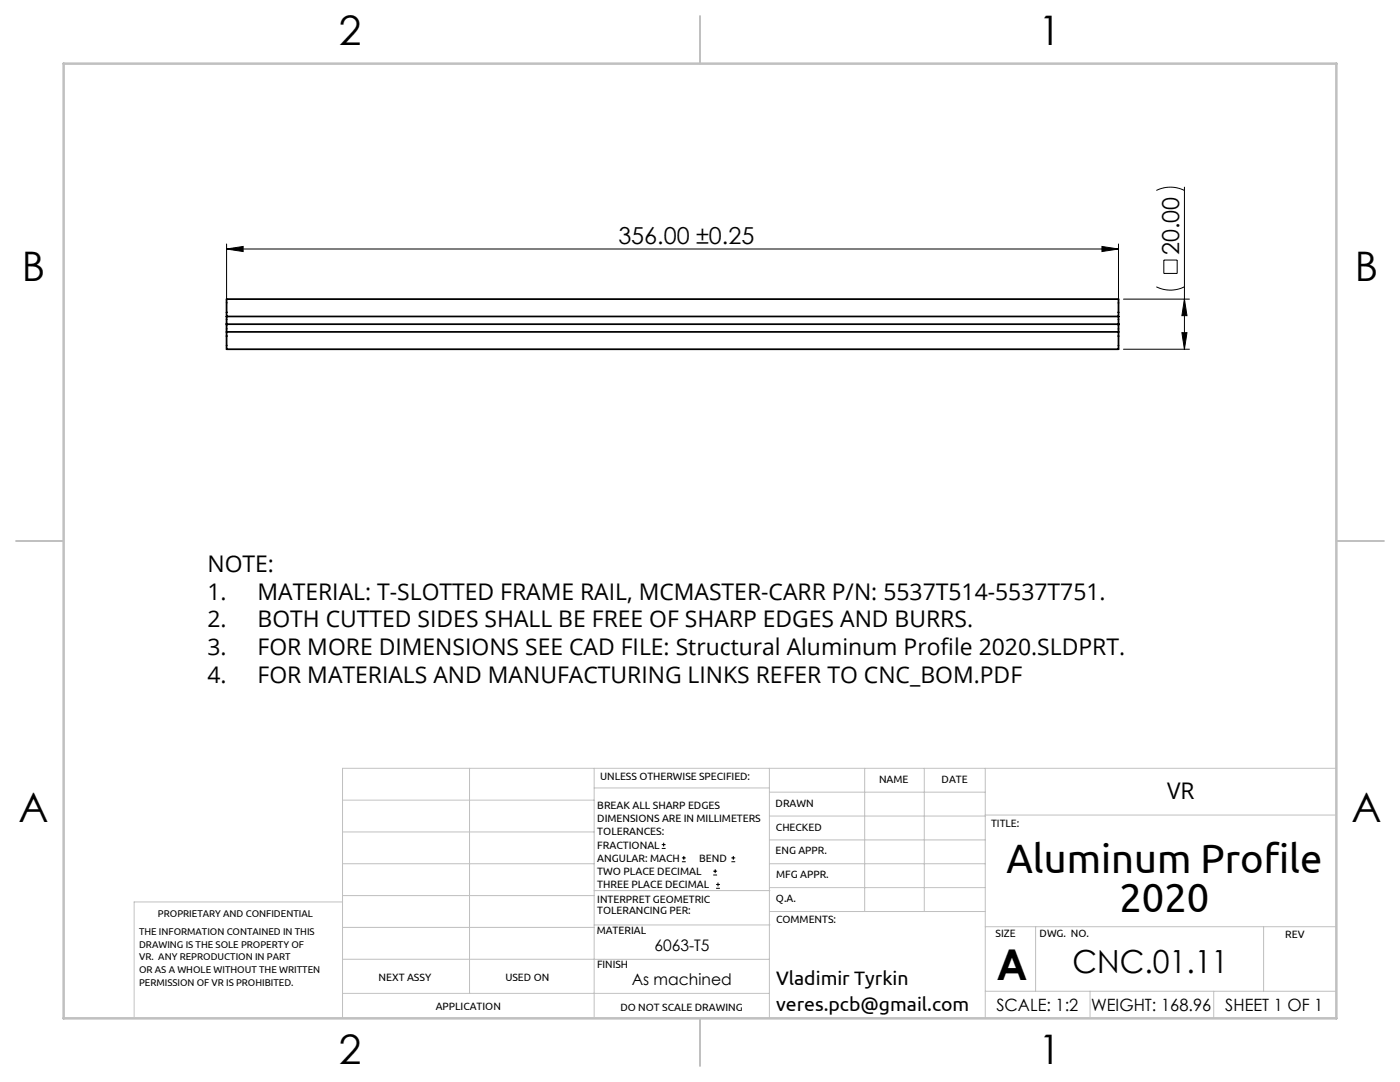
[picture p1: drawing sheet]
<svg xmlns="http://www.w3.org/2000/svg" width="279mm" height="216mm" viewBox="0 0 279 216" stroke-linecap="round" stroke-linejoin="round" font-family="sans-serif">
<g fill="none" stroke="#000" stroke-width=".2">
<path d="M230.8 38a6.3 6.3 0 0 1 5.6 0M236.4 37.3v32.4M45.2 49.7l3.3-.5v1zM45.2 48.7v10.7M45.2 49.7h178M219.9 49.2l3.3 .5-3.3 .5zM223.2 48.7v10.7M224.2 59.7h13.2M230.8 57.2a6.3 6.3 0 0 0 5.6 0M232.3 51.9h2.6v2.7h-2.6zM236.4 59.7l.5 3.3h-1zM224.2 69.7h13.2"/>
<path d="M235.9 66.4h1l-.5 3.3zM132.1 169.3h.7M132.1 168.5h.7M132.4 168.2v.7M136.1 171.9h.8M136.1 171.2h.8M136.5 170.8v.8M142.3 174.6h.8M142.3 173.8h.8M142.7 173.5v.7M142.9 177.3h.8M142.9 176.5h.8"/>
<path d="M143.3 176.1v.8M146 171.9h.7M146 171.2h.7M146.3 170.8v.8"/>
</g>
<g fill="none" stroke="#c0c0c0" stroke-width=".2">
<path d="M68.4 159.7h50.2M93.7 153.3v44.9M118.6 153.3v49.9M118.6 157.2h34.9M153.5 153.3v49.9M153.5 158.1h43.1M172.6 153.3v28.6M184.5 153.3v28.6M196.6 153.3v49.9M266.7 153.3h-198.3v49.9M68.4 178.7h50.2M68.4 172.4h50.2"/>
<path d="M68.4 166h50.2M68.4 180h-41.6v23.2M118.6 177.7h35.1M153.5 167.6h43.1M153.5 162.8h43.1M153.5 172.4h43.1M153.5 177.1h43.1M196.6 162.6h70.1M68.4 198.2h85.1M68.4 185.1h50.2M68.4 191.4h50.2M118.6 191.4h34.9"/>
<path d="M118.6 184.6h35.1M153.7 181.9h42.9M196.6 197.8h70.1M196.6 184.9h70.1M206.7 184.9v12.9M217.5 197.8v5.4M242.2 197.8v5.4M252.2 184.9v12.9"/>
</g>
<path d="M139.7 3.2v9.5M3.2 107.9h9.5M266.7 107.9h9.5M139.7 203.2v9.5" fill="none" stroke="#c0c0c0" stroke-width=".25"/>
<path d="M12.7 12.7h254v190.5h-254z" fill="none" stroke="#c0c0c0" stroke-width=".5"/>
<g fill="#000">
<path d="M219.9 49.2l3.3 .5-3.3 .5zM45.2 49.7l3.3-.5v1z"/>
<path d="M236.4 59.7l.5 3.3h-1zM235.9 66.4h1l-.5 3.3z"/>
</g>
<path d="M45.2 63.1v-3.4h178v3.4M45.2 66.2v3.5h178v-3.5M45.2 63.1v3.1M45.2 63.1h178M45.2 66.2h178M45.2 64.7h178M223.2 63.1v3.1" fill="none" stroke="#000" stroke-width=".35"/>
<text font-size="8.5" x="198.9" y="195.5">A</text>
<g font-size="8.2">
<text x="200.9" y="174.2">Aluminum Profile</text>
<text x="223.4" y="182.1">2020</text>
</g>
<g font-size="8.1">
<text x="67.6" y="8.9">2</text>
<text x="207.3" y="8.9">1</text>
<text x="4.4" y="56.1">B</text>
<text x="270.4" y="56.1">B</text>
<text x="3.7" y="164.1">A</text>
<text x="269.7" y="164.1">A</text>
<text x="67.6" y="212.4">2</text>
<text x="207.3" y="212.4">1</text>
</g>
<text font-size="6.3" x="214.1" y="194.1">CNC.01.11</text>
<g font-size="4.7">
<text x="123.4" y="48.7">356.00 ±0.25</text>
<text x="235.3" y="50.9" transform="rotate(-90 235.3 50.9)">20.00</text>
</g>
<g font-size="4.6">
<text x="41.4" y="114.2">NOTE:</text>
<text x="41.4" y="119.7">1.</text>
<text x="51.4" y="119.7">MATERIAL: T-SLOTTED FRAME RAIL, MCMASTER-CARR P/N: 5537T514-5537T751.</text>
<text x="41.4" y="125.2">2.</text>
<text x="51.4" y="125.2">BOTH CUTTED SIDES SHALL BE FREE OF SHARP EDGES AND BURRS.</text>
<text x="41.4" y="130.7">3.</text>
<text x="51.4" y="130.7">FOR MORE DIMENSIONS SEE CAD FILE: Structural Aluminum Profile 2020.SLDPRT.</text>
<text x="41.4" y="136.2">4.</text>
<text x="51.4" y="136.2">FOR MATERIALS AND MANUFACTURING LINKS REFER TO CNC_BOM.PDF</text>
<text x="232.9" y="159.4">VR</text>
</g>
<g font-size="3.9">
<text x="154.9" y="196.6">Vladimir Tyrkin</text>
<text x="154.9" y="201.6">veres.pcb@gmail.com</text>
</g>
<g font-size="3.4">
<text x="198.8" y="201.7">SCALE: 1:2</text>
<text x="217.7" y="201.8">WEIGHT: 168.96</text>
<text x="244.5" y="201.7">SHEET 1 OF 1</text>
</g>
<g font-size="3.2">
<text x="130.6" y="189.8">6063-T5</text>
<text x="126.1" y="196.6">As machined</text>
</g>
<g font-size="2.1">
<text x="119.8" y="155.6">UNLESS OTHERWISE SPECIFIED:</text>
<text x="119.2" y="161.4">BREAK ALL SHARP EDGES</text>
<text x="154.8" y="161">DRAWN</text>
<text x="175.4" y="156.2">NAME</text>
<text x="187.9" y="156.2">DATE</text>
<text x="119.2" y="164">DIMENSIONS ARE IN MILLIMETERS</text>
<text x="119.2" y="166.7">TOLERANCES:</text>
<text x="154.9" y="165.8">CHECKED</text>
<text x="197.8" y="165">TITLE:</text>
<text x="119.2" y="169.3">FRACTIONAL</text>
<text x="119.2" y="172">ANGULAR: MACH</text>
<text x="139.5" y="172">BEND</text>
<text x="154.8" y="170.5">ENG APPR.</text>
<text x="119.2" y="174.6">TWO PLACE DECIMAL</text>
<text x="119.2" y="177.3">THREE PLACE DECIMAL</text>
<text x="154.9" y="180">Q.A.</text>
<text x="154.9" y="175.2">MFG APPR.</text>
<text x="119.2" y="180.2">INTERPRET GEOMETRIC</text>
<text x="119.2" y="182.3">TOLERANCING PER:</text>
<text x="154.9" y="184.2">COMMENTS:</text>
<text x="119.1" y="186.3">MATERIAL</text>
<text x="198.7" y="187">SIZE</text>
<text x="207.5" y="187">DWG. NO.</text>
<text x="256.5" y="187.1">REV</text>
<text x="75.5" y="195.8">NEXT ASSY</text>
<text x="100.9" y="195.7">USED ON</text>
<text x="119.1" y="193.1">FINISH</text>
<text x="86.9" y="201.6">APPLICATION</text>
<text x="123.8" y="201.6">DO NOT SCALE DRAWING</text>
</g>
<g font-size="2">
<text x="31.5" y="183">PROPRIETARY AND CONFIDENTIAL</text>
<text x="27.8" y="186.6">THE INFORMATION CONTAINED IN THIS</text>
<text x="27.8" y="189.1">DRAWING IS THE SOLE PROPERTY OF</text>
<text x="27.8" y="191.6">VR. ANY REPRODUCTION IN PART</text>
<text x="27.8" y="194.2">OR AS A WHOLE WITHOUT THE WRITTEN</text>
<text x="27.8" y="196.7">PERMISSION OF VR IS PROHIBITED.</text>
</g>
</svg>
